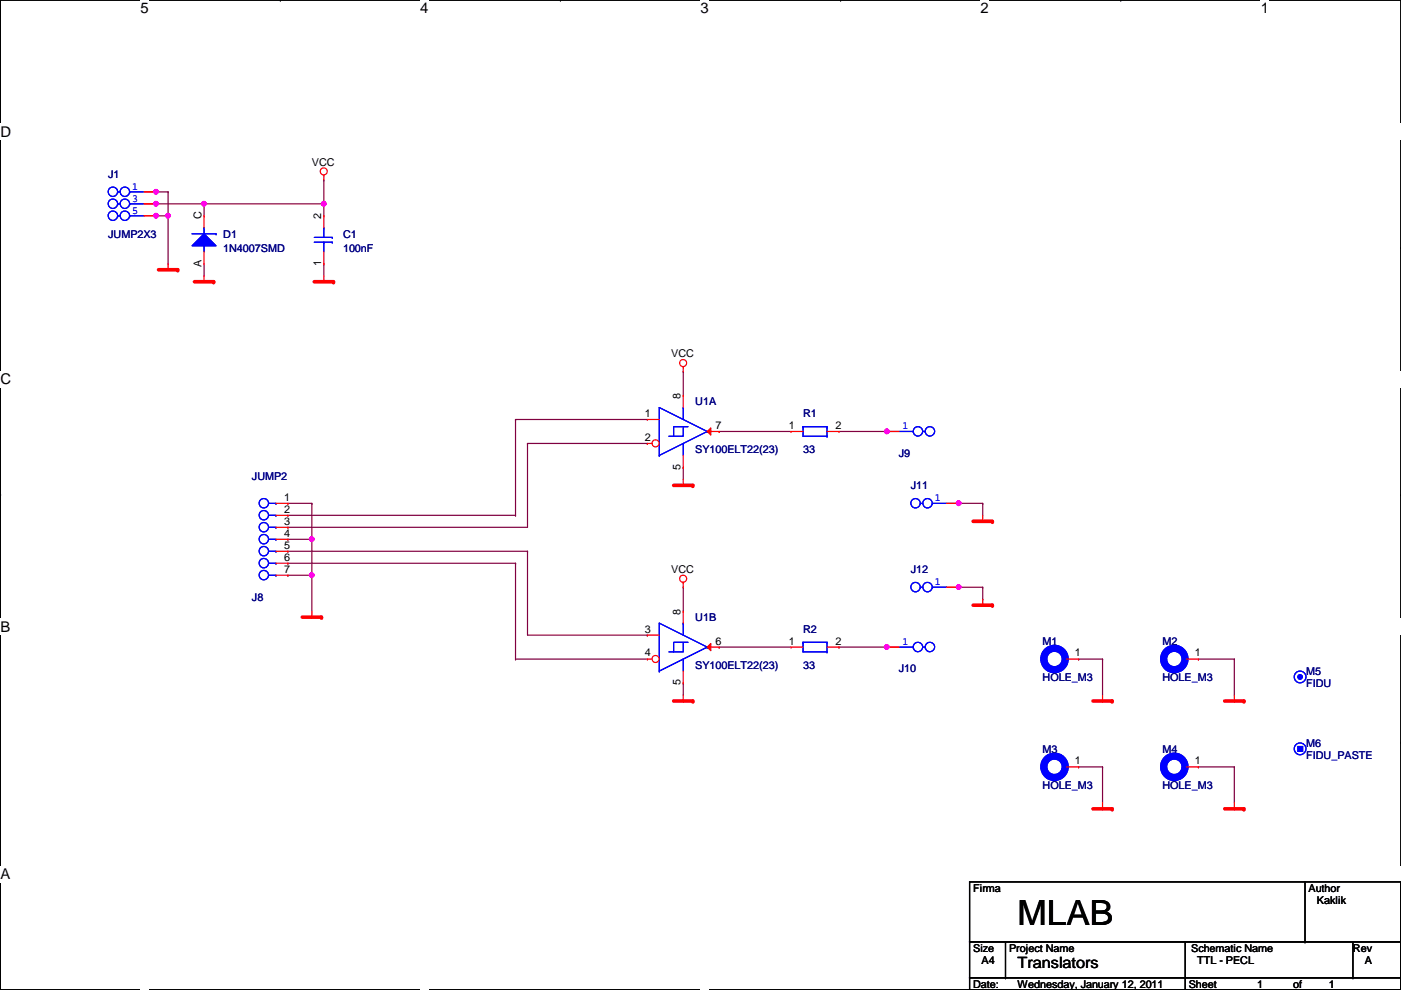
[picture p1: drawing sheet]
# OrCAD Capture schematic TTLPECL.DSN
size A4; title: Translators; rev: A; note: TTL - PECL

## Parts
C1  100nF  [C0805]
D1  1N4007SMD  [SMA]
J1  JUMP2X3  [JUMP2X3]
J8  JUMP2  [SATA]
J9  JUMP2X1  [JUMP2X1]
J10  JUMP2X1  [JUMP2X1]
J11  JUMP2X1  [JUMP2X1]
J12  JUMP2X1  [JUMP2X1]
M1  HOLE_M3  [HOLE_M3]
M2  HOLE_M3  [HOLE_M3]
M3  HOLE_M3  [HOLE_M3]
M4  HOLE_M3  [HOLE_M3]
M5  FIDU  [FIDU]
M6  FIDU_PASTE  [FIDU_PASTE]
R1  33  [R0805]
R2  33  [R0805]
U1  SY100ELT22(23)  [SO8_150]  (sections A,B)

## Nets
GND: C1.1 D1.A J1.1 J1.2 J1.5 J1.6 J8.1 J8.4 J8.7 J11.1 J11.2 J12.1 J12.2 M1.1(PIN) M2.1(PIN) M3.1(PIN) M4.1(PIN) U1.5(GND)
VCC: C1.2 D1.C J1.3 J1.4 U1.8(VCC)
N101131: J8.5 U1.3(IN+)
N101147: J8.6 U1.4(IN-)
N101158: J8.3 U1.2(IN-)
N101174: J8.2 U1.1(IN+)
N102708: J10.1 J10.2 R2.2
N102712: R2.1 U1.6(OUT)
N102716: R1.1 U1.7(OUT)
N102720: J9.1 J9.2 R1.2

Not connected (* = marked no-connect by the designer): M5 DUMMY; M6 DUMMY
